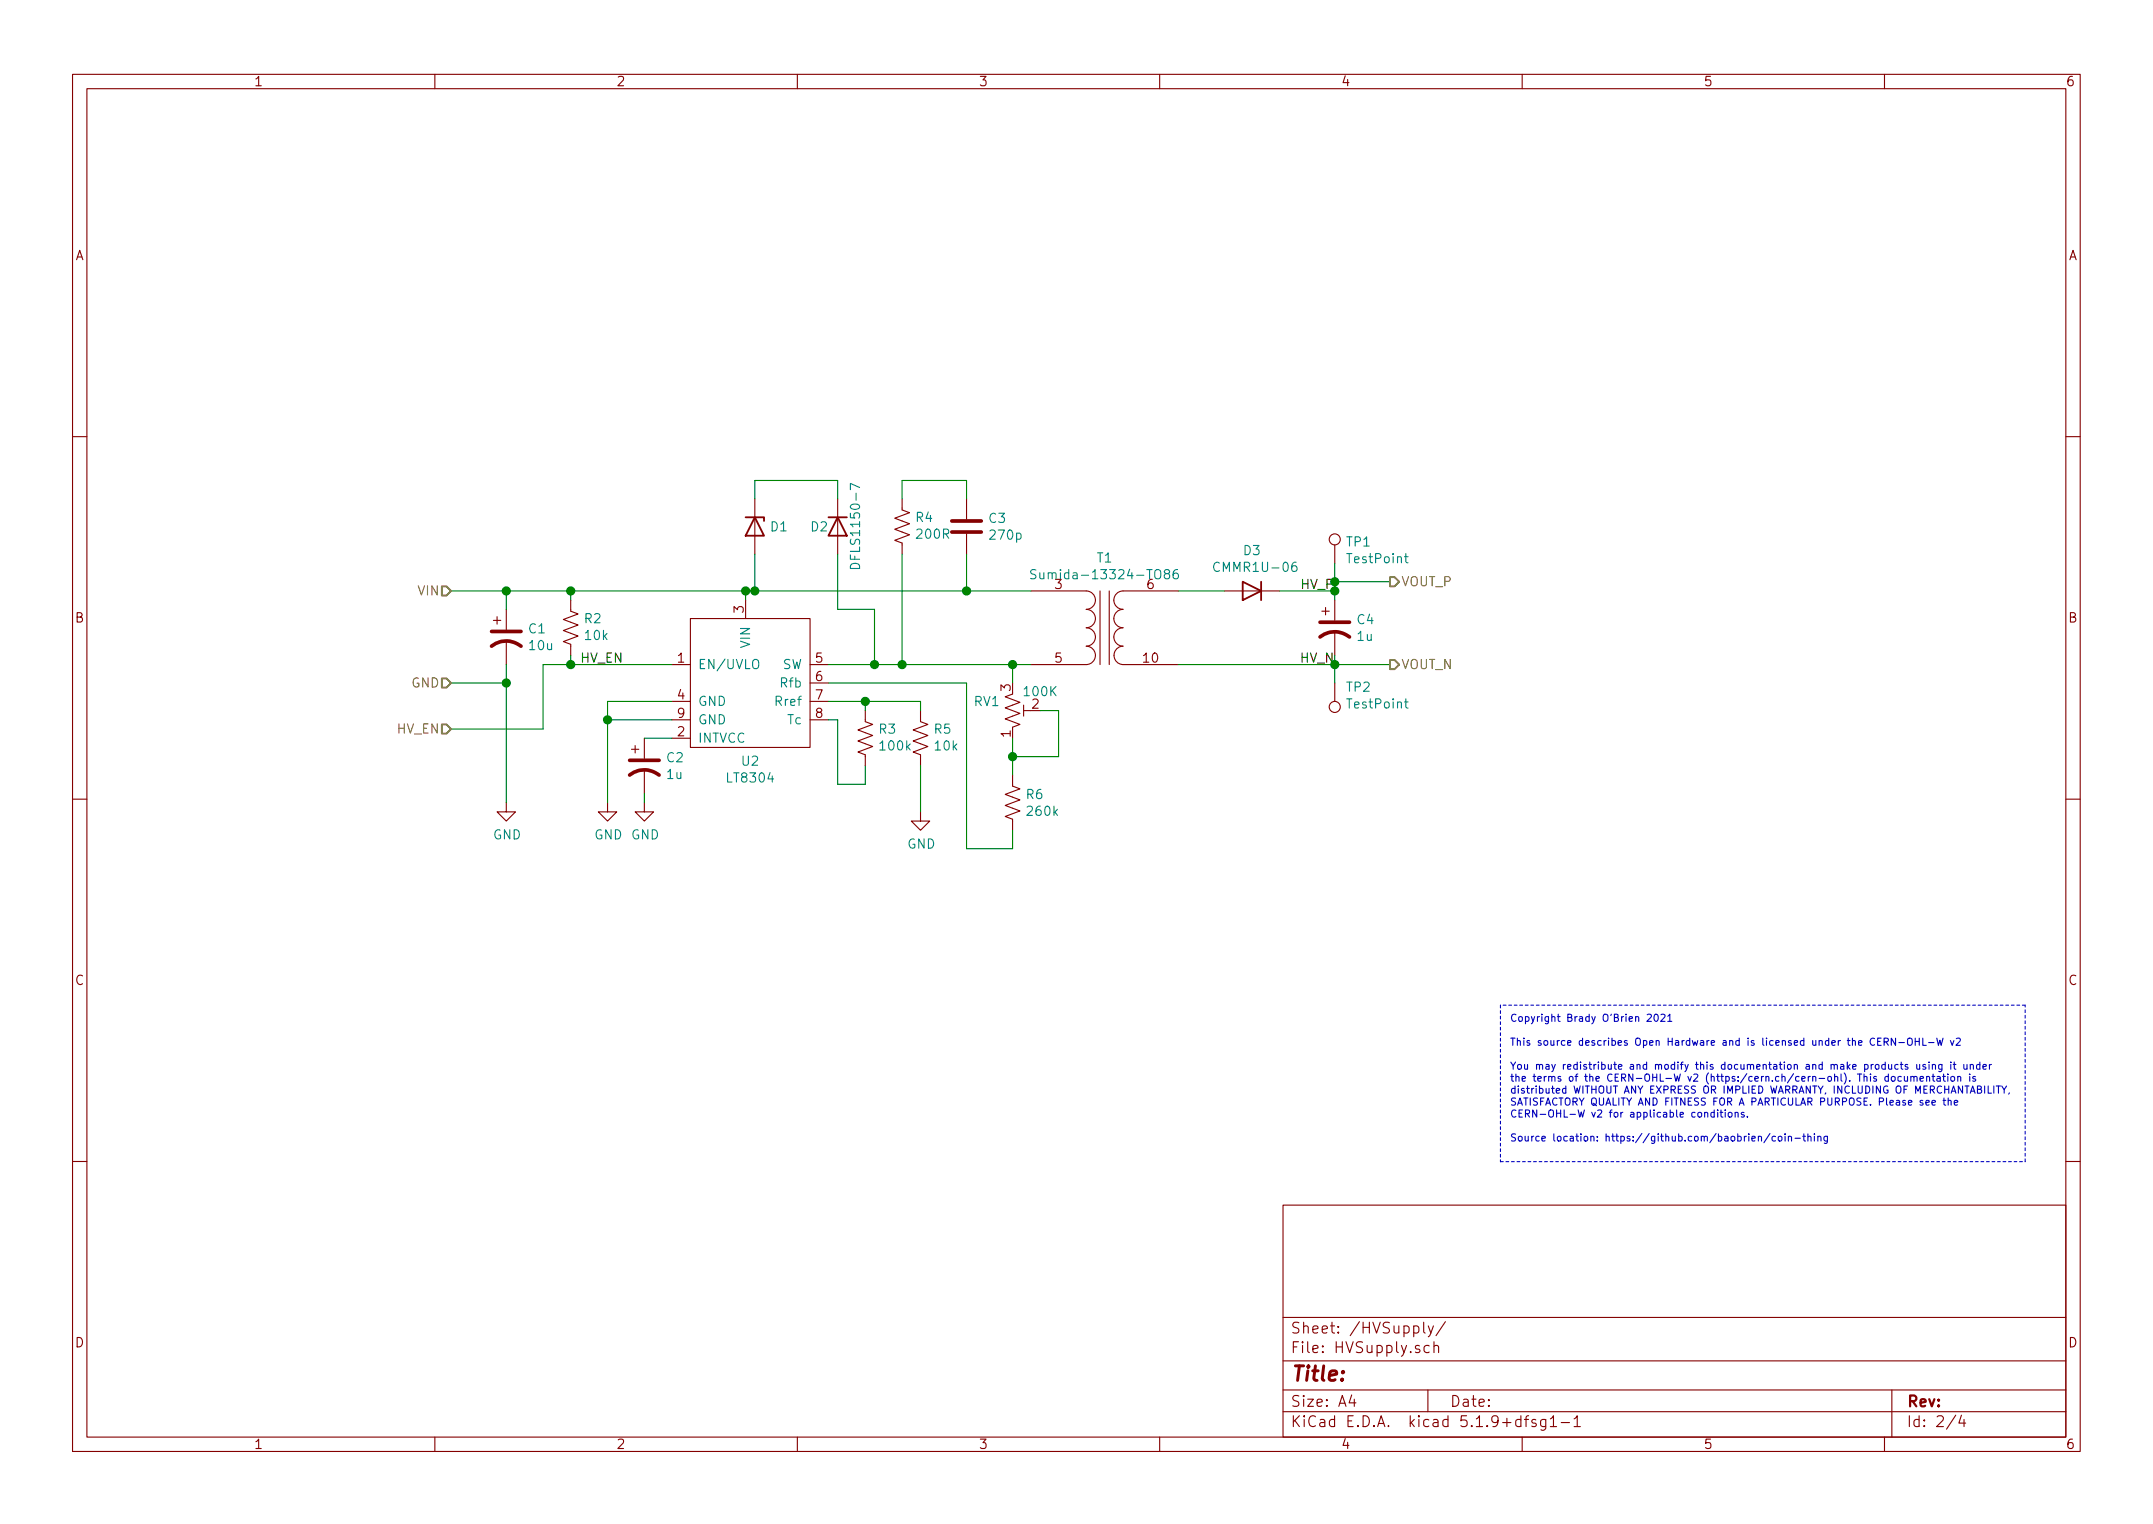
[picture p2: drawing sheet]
EESchema Schematic File Version 4
EELAYER 30 0
EELAYER END
$Descr A4 11693 8268
encoding utf-8
Sheet 2 4
Title ""
Date ""
Rev ""
Comp ""
Comment1 ""
Comment2 ""
Comment3 ""
Comment4 ""
$EndDescr
$Comp
L Device:D D?
U 1 1
P 6800 3200
AR Path="/5FA47F8C" Ref="D?"  Part="1" 
AR Path="/5FA3EC89/5FA47F8C" Ref="D3"  Part="1" 
F 0 "D3" H 6800 2984 50  0000 C CNN
F 1 " CMMR1U-06" H 6800 3075 50  0000 C CNN
F 2 "Diode_SMD:D_SOD-123F" H 6800 3200 50  0001 C CNN
F 3 "~" H 6800 3200 50  0001 C CNN
F 4 " CMMR1U-06" H 6800 3200 50  0001 C CNN "Part"
	1    6800 3200
	-1   0    0    1   
$EndComp
Wire Wire Line
	6400 3200 6650 3200
$Comp
L Device:CP1 C?
U 1 1
P 7250 3400
AR Path="/5FA47F93" Ref="C?"  Part="1" 
AR Path="/5FA3EC89/5FA47F93" Ref="C4"  Part="1" 
F 0 "C4" H 7365 3446 50  0000 L CNN
F 1 "1u" H 7365 3355 50  0000 L CNN
F 2 "Capacitor_THT:CP_Radial_D6.3mm_P2.50mm" H 7250 3400 50  0001 C CNN
F 3 "~" H 7250 3400 50  0001 C CNN
	1    7250 3400
	1    0    0    -1  
$EndComp
Wire Wire Line
	6950 3200 7250 3200
Wire Wire Line
	7250 3200 7250 3250
Wire Wire Line
	6400 3600 7250 3600
Wire Wire Line
	7250 3600 7250 3550
$Comp
L Device:R_US R?
U 1 1
P 5500 4350
AR Path="/5FA47F9D" Ref="R?"  Part="1" 
AR Path="/5FA3EC89/5FA47F9D" Ref="R6"  Part="1" 
F 0 "R6" H 5568 4396 50  0000 L CNN
F 1 "260k" H 5568 4305 50  0000 L CNN
F 2 "Resistor_SMD:R_0603_1608Metric" V 5540 4340 50  0001 C CNN
F 3 "~" H 5500 4350 50  0001 C CNN
	1    5500 4350
	1    0    0    -1  
$EndComp
$Comp
L Device:R_US R?
U 1 1
P 5000 4000
AR Path="/5FA47FA3" Ref="R?"  Part="1" 
AR Path="/5FA3EC89/5FA47FA3" Ref="R5"  Part="1" 
F 0 "R5" H 4932 3954 50  0000 R CNN
F 1 "10k" H 4932 4045 50  0000 R CNN
F 2 "Resistor_SMD:R_0603_1608Metric" V 5040 3990 50  0001 C CNN
F 3 "~" H 5000 4000 50  0001 C CNN
	1    5000 4000
	-1   0    0    1   
$EndComp
$Comp
L Device:R_US R?
U 1 1
P 4700 4000
AR Path="/5FA47FA9" Ref="R?"  Part="1" 
AR Path="/5FA3EC89/5FA47FA9" Ref="R3"  Part="1" 
F 0 "R3" H 4632 3954 50  0000 R CNN
F 1 "100k" H 4632 4045 50  0000 R CNN
F 2 "Resistor_SMD:R_0603_1608Metric" V 4740 3990 50  0001 C CNN
F 3 "~" H 4700 4000 50  0001 C CNN
	1    4700 4000
	-1   0    0    1   
$EndComp
Wire Wire Line
	5500 3700 5500 3600
Connection ~ 5500 3600
Wire Wire Line
	5500 3600 5600 3600
Wire Wire Line
	4500 3800 4700 3800
Wire Wire Line
	4700 3800 4700 3850
Wire Wire Line
	4500 3900 4550 3900
Wire Wire Line
	4550 3900 4550 4250
Wire Wire Line
	4550 4250 4700 4250
Wire Wire Line
	4700 4250 4700 4150
Wire Wire Line
	4700 3800 5000 3800
Wire Wire Line
	5000 3800 5000 3850
Connection ~ 4700 3800
$Comp
L power:GND #PWR?
U 1 1
P 5000 4400
AR Path="/5FA47FBE" Ref="#PWR?"  Part="1" 
AR Path="/5FA3EC89/5FA47FBE" Ref="#PWR0107"  Part="1" 
F 0 "#PWR0107" H 5000 4150 50  0001 C CNN
F 1 "GND" H 5005 4227 50  0000 C CNN
F 2 "" H 5000 4400 50  0001 C CNN
F 3 "" H 5000 4400 50  0001 C CNN
	1    5000 4400
	1    0    0    -1  
$EndComp
$Comp
L power:GND #PWR?
U 1 1
P 3300 4350
AR Path="/5FA47FC4" Ref="#PWR?"  Part="1" 
AR Path="/5FA3EC89/5FA47FC4" Ref="#PWR0108"  Part="1" 
F 0 "#PWR0108" H 3300 4100 50  0001 C CNN
F 1 "GND" H 3305 4177 50  0000 C CNN
F 2 "" H 3300 4350 50  0001 C CNN
F 3 "" H 3300 4350 50  0001 C CNN
	1    3300 4350
	1    0    0    -1  
$EndComp
Wire Wire Line
	3300 4350 3300 3900
Wire Wire Line
	3300 3800 3650 3800
Wire Wire Line
	3650 3900 3300 3900
Connection ~ 3300 3900
Wire Wire Line
	3300 3900 3300 3800
Wire Wire Line
	4050 3200 4050 3250
Wire Wire Line
	5000 4150 5000 4400
$Comp
L Device:CP1 C?
U 1 1
P 2750 3450
AR Path="/5FA47FD1" Ref="C?"  Part="1" 
AR Path="/5FA3EC89/5FA47FD1" Ref="C1"  Part="1" 
F 0 "C1" H 2865 3496 50  0000 L CNN
F 1 "10u" H 2865 3405 50  0000 L CNN
F 2 "Capacitor_SMD:C_1210_3225Metric" H 2750 3450 50  0001 C CNN
F 3 "~" H 2750 3450 50  0001 C CNN
	1    2750 3450
	1    0    0    -1  
$EndComp
Wire Wire Line
	2750 3300 2750 3200
Wire Wire Line
	2750 4350 2750 3700
$Comp
L power:GND #PWR?
U 1 1
P 2750 4350
AR Path="/5FA47FD9" Ref="#PWR?"  Part="1" 
AR Path="/5FA3EC89/5FA47FD9" Ref="#PWR0109"  Part="1" 
F 0 "#PWR0109" H 2750 4100 50  0001 C CNN
F 1 "GND" H 2755 4177 50  0000 C CNN
F 2 "" H 2750 4350 50  0001 C CNN
F 3 "" H 2750 4350 50  0001 C CNN
	1    2750 4350
	1    0    0    -1  
$EndComp
Wire Wire Line
	2750 3200 3100 3200
Connection ~ 4050 3200
$Comp
L Device:CP1 C?
U 1 1
P 3500 4150
AR Path="/5FA47FE1" Ref="C?"  Part="1" 
AR Path="/5FA3EC89/5FA47FE1" Ref="C2"  Part="1" 
F 0 "C2" H 3615 4196 50  0000 L CNN
F 1 "1u" H 3615 4105 50  0000 L CNN
F 2 "Capacitor_SMD:C_0603_1608Metric" H 3500 4150 50  0001 C CNN
F 3 "~" H 3500 4150 50  0001 C CNN
	1    3500 4150
	1    0    0    -1  
$EndComp
Wire Wire Line
	3650 4000 3500 4000
$Comp
L power:GND #PWR?
U 1 1
P 3500 4350
AR Path="/5FA47FE8" Ref="#PWR?"  Part="1" 
AR Path="/5FA3EC89/5FA47FE8" Ref="#PWR0110"  Part="1" 
F 0 "#PWR0110" H 3500 4100 50  0001 C CNN
F 1 "GND" H 3505 4177 50  0000 C CNN
F 2 "" H 3500 4350 50  0001 C CNN
F 3 "" H 3500 4350 50  0001 C CNN
	1    3500 4350
	1    0    0    -1  
$EndComp
Wire Wire Line
	3500 4300 3500 4350
$Comp
L Device:C C?
U 1 1
P 5250 2850
AR Path="/5FA47FEF" Ref="C?"  Part="1" 
AR Path="/5FA3EC89/5FA47FEF" Ref="C3"  Part="1" 
F 0 "C3" H 5365 2896 50  0000 L CNN
F 1 "270p" H 5365 2805 50  0000 L CNN
F 2 "Capacitor_SMD:C_0603_1608Metric" H 5288 2700 50  0001 C CNN
F 3 "~" H 5250 2850 50  0001 C CNN
	1    5250 2850
	1    0    0    -1  
$EndComp
$Comp
L Device:R_US R?
U 1 1
P 4900 2850
AR Path="/5FA47FF5" Ref="R?"  Part="1" 
AR Path="/5FA3EC89/5FA47FF5" Ref="R4"  Part="1" 
F 0 "R4" H 4832 2804 50  0000 R CNN
F 1 "200R" H 4832 2895 50  0000 R CNN
F 2 "Resistor_SMD:R_0603_1608Metric" V 4940 2840 50  0001 C CNN
F 3 "~" H 4900 2850 50  0001 C CNN
	1    4900 2850
	-1   0    0    1   
$EndComp
Wire Wire Line
	4900 2700 4900 2600
Wire Wire Line
	4900 2600 5250 2600
Wire Wire Line
	5250 2600 5250 2700
Wire Wire Line
	4050 3200 4100 3200
Wire Wire Line
	4500 3600 4750 3600
Wire Wire Line
	4900 3000 4900 3600
Connection ~ 4900 3600
Wire Wire Line
	4900 3600 5500 3600
Wire Wire Line
	5250 3000 5250 3200
Connection ~ 5250 3200
Wire Wire Line
	5250 3200 5600 3200
$Comp
L Device:D_Zener D?
U 1 1
P 4100 2850
AR Path="/5FA48006" Ref="D?"  Part="1" 
AR Path="/5FA3EC89/5FA48006" Ref="D1"  Part="1" 
F 0 "D1" V 4100 2929 50  0000 L CNN
F 1 "D_Zener" V 4145 2929 50  0001 L CNN
F 2 "Diode_SMD:D_SMA" H 4100 2850 50  0001 C CNN
F 3 "~" H 4100 2850 50  0001 C CNN
	1    4100 2850
	0    1    1    0   
$EndComp
$Comp
L Device:D D?
U 1 1
P 4550 2850
AR Path="/5FA4800E" Ref="D?"  Part="1" 
AR Path="/5FA3EC89/5FA4800E" Ref="D2"  Part="1" 
F 0 "D2" V 4550 2750 50  0000 C CNN
F 1 "DFLS1150-7" H 4550 2950 50  0000 C CNN
F 2 "Diode_SMD:D_PowerDI-123" H 4550 2850 50  0001 C CNN
F 3 "~" H 4550 2850 50  0001 C CNN
F 4 " CMMR1U-06" H 4550 2850 50  0001 C CNN "Part"
F 5 "DFLS1150-7" V 4550 2850 50  0001 C CNN "part"
	1    4550 2850
	0    1    1    0   
$EndComp
Wire Wire Line
	4100 3000 4100 3200
Connection ~ 4100 3200
Wire Wire Line
	4100 3200 5250 3200
Wire Wire Line
	4100 2700 4100 2600
Wire Wire Line
	4100 2600 4550 2600
Wire Wire Line
	4550 2600 4550 2700
Wire Wire Line
	4550 3000 4550 3300
Wire Wire Line
	4550 3300 4750 3300
Wire Wire Line
	4750 3300 4750 3600
Connection ~ 4750 3600
Wire Wire Line
	4750 3600 4900 3600
Text Label 7250 3200 2    50   ~ 0
HV_P
Text Label 7250 3600 2    50   ~ 0
HV_N
Text Label 3150 3600 0    50   ~ 0
HV_EN
$Comp
L Device:R_US R?
U 1 1
P 3100 3400
AR Path="/5FA48023" Ref="R?"  Part="1" 
AR Path="/5FA3EC89/5FA48023" Ref="R2"  Part="1" 
F 0 "R2" H 3032 3354 50  0000 R CNN
F 1 "10k" H 3032 3445 50  0000 R CNN
F 2 "Resistor_SMD:R_0603_1608Metric" V 3140 3390 50  0001 C CNN
F 3 "~" H 3100 3400 50  0001 C CNN
	1    3100 3400
	-1   0    0    1   
$EndComp
Wire Wire Line
	3100 3250 3100 3200
Connection ~ 3100 3200
Wire Wire Line
	3100 3200 4050 3200
Wire Wire Line
	3100 3550 3100 3600
Wire Wire Line
	3100 3600 3650 3600
Text HLabel 2450 3200 0    50   Input ~ 0
VIN
Text HLabel 7550 3150 2    50   Output ~ 0
VOUT_P
Text HLabel 7550 3600 2    50   Output ~ 0
VOUT_N
Text HLabel 2450 3700 0    50   Input ~ 0
GND
Text HLabel 2450 3950 0    50   Input ~ 0
HV_EN
Wire Wire Line
	3100 3600 2950 3600
Wire Wire Line
	2950 3600 2950 3950
Wire Wire Line
	2950 3950 2450 3950
Connection ~ 3100 3600
Wire Wire Line
	2450 3700 2750 3700
Connection ~ 2750 3700
Wire Wire Line
	2750 3700 2750 3600
Wire Wire Line
	2450 3200 2750 3200
Connection ~ 2750 3200
Wire Wire Line
	7550 3600 7250 3600
Connection ~ 7250 3600
Wire Wire Line
	7550 3150 7250 3150
Wire Wire Line
	7250 3150 7250 3200
Connection ~ 7250 3200
$Comp
L Device:R_POT_TRIM_US RV1
U 1 1
P 5500 3850
F 0 "RV1" H 5433 3804 50  0000 R CNN
F 1 "100K" H 5750 3750 50  0000 R CNN
F 2 "Potentiometer_SMD:Potentiometer_Bourns_3224X_Vertical" H 5500 3850 50  0001 C CNN
F 3 "~" H 5500 3850 50  0001 C CNN
F 4 "ST4ETB104" H 5500 3850 50  0001 C CNN "Part"
	1    5500 3850
	1    0    0    1   
$EndComp
Wire Wire Line
	5650 3850 5750 3850
Wire Wire Line
	5750 3850 5750 4100
Wire Wire Line
	5750 4100 5500 4100
Wire Wire Line
	5500 4100 5500 4000
Wire Wire Line
	4500 3700 5250 3700
Wire Wire Line
	5250 3700 5250 4600
Wire Wire Line
	5250 4600 5500 4600
Wire Wire Line
	5500 4600 5500 4500
Wire Wire Line
	5500 4100 5500 4200
Connection ~ 5500 4100
$Comp
L Connector:TestPoint TP1
U 1 1
P 7250 3050
F 0 "TP1" H 7308 3168 50  0000 L CNN
F 1 "TestPoint" H 7308 3077 50  0000 L CNN
F 2 "Connector_Pin:Pin_D1.0mm_L10.0mm" H 7450 3050 50  0001 C CNN
F 3 "~" H 7450 3050 50  0001 C CNN
	1    7250 3050
	1    0    0    -1  
$EndComp
Wire Wire Line
	7250 3050 7250 3150
Connection ~ 7250 3150
$Comp
L Connector:TestPoint TP2
U 1 1
P 7250 3700
F 0 "TP2" H 7192 3726 50  0000 R CNN
F 1 "TestPoint" H 7192 3817 50  0000 R CNN
F 2 "Connector_Pin:Pin_D1.0mm_L10.0mm" H 7450 3700 50  0001 C CNN
F 3 "~" H 7450 3700 50  0001 C CNN
	1    7250 3700
	-1   0    0    1   
$EndComp
Wire Wire Line
	7250 3700 7250 3600
$Comp
L coin_trunker_parts:LT8304 U2
U 1 1
P 4150 3800
F 0 "U2" H 4075 3477 50  0000 C CNN
F 1 "LT8304" H 4075 3386 50  0000 C CNN
F 2 "Package_SO:TI_SO-PowerPAD-8" H 4150 3800 50  0001 C CNN
F 3 "" H 4150 3800 50  0001 C CNN
	1    4150 3800
	1    0    0    -1  
$EndComp
$Comp
L coin_trunker_parts:Sumida-13324-TO86 T1
U 1 1
P 6000 3400
F 0 "T1" H 6000 3781 50  0000 C CNN
F 1 "Sumida-13324-TO86" H 6000 3690 50  0000 C CNN
F 2 "coin-trunker:SUMIDA-S-074-1511" H 6000 3400 50  0001 C CNN
F 3 "~" H 6000 3400 50  0001 C CNN
	1    6000 3400
	1    0    0    -1  
$EndComp
Text Notes 8200 6200 0    39   ~ 0
Copyright Brady O’Brien 2021\n\nThis source describes Open Hardware and is licensed under the CERN-OHL-W v2\n\nYou may redistribute and modify this documentation and make products using it under\nthe terms of the CERN-OHL-W v2 (https:/cern.ch/cern-ohl). This documentation is\ndistributed WITHOUT ANY EXPRESS OR IMPLIED WARRANTY, INCLUDING OF MERCHANTABILITY,\nSATISFACTORY QUALITY AND FITNESS FOR A PARTICULAR PURPOSE. Please see the\nCERN-OHL-W v2 for applicable conditions.\n\nSource location: https://github.com/baobrien/coin-thing
Wire Notes Line
	8150 5450 8150 6300
Wire Notes Line
	8150 6300 11000 6300
Wire Notes Line
	11000 6300 11000 5450
Wire Notes Line
	11000 5450 8150 5450
$EndSCHEMATC
